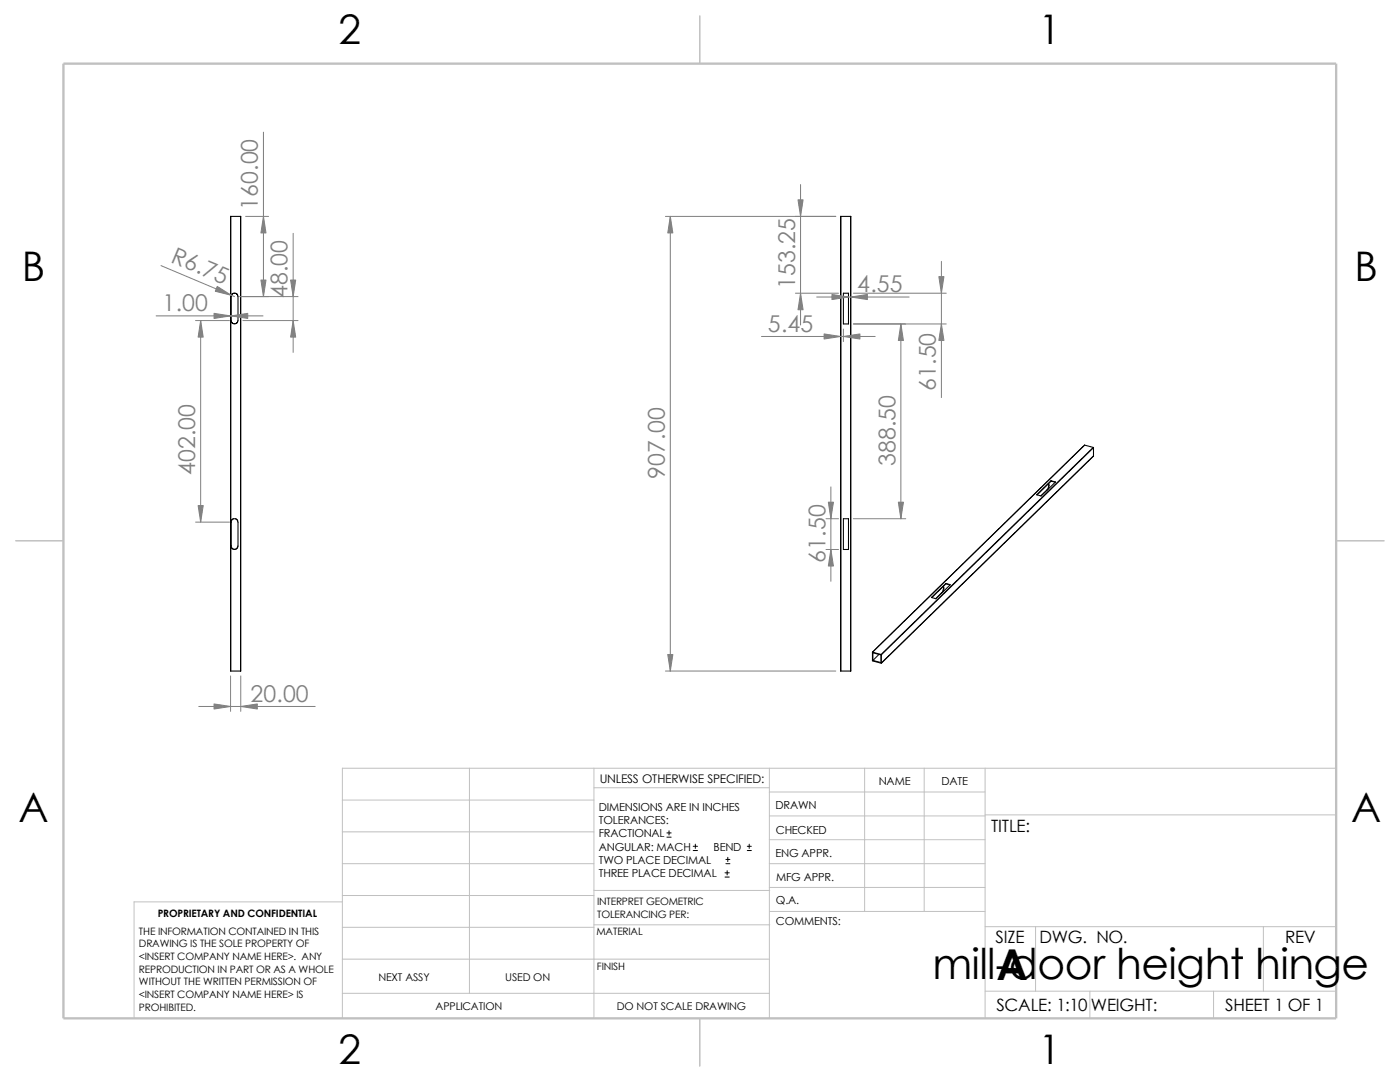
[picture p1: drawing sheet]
<svg xmlns="http://www.w3.org/2000/svg" width="279mm" height="216mm" viewBox="0 0 279 216" stroke-linecap="round" stroke-linejoin="round" font-family="sans-serif">
<g fill="none" stroke="#c0c0c0" stroke-width=".2">
<path d="M68.3 159.6h50.2M93.7 153.3v44.9M118.5 157.2h35M118.5 153.3v49.9M153.5 158h43.1M153.5 153.3v49.9M172.6 153.3v28.6M184.4 153.3v28.6M196.6 153.3v49.9M266.7 153.3h-198.4v49.9M68.3 180h-41.5v23.2M68.3 172.3h50.2"/>
<path d="M68.3 166h50.2M68.3 178.7h50.2M118.5 177.7h35.1M153.5 172.3h43.1M153.5 177.1h43.1M153.5 162.8h43.1M153.5 167.6h43.1M196.6 162.6h70.1M68.3 191.4h85.2M68.3 185h50.2M68.3 198.2h85.2M118.5 184.5h35.1"/>
<path d="M153.6 181.9h43M196.6 184.9h70.1M196.6 197.8h70.1M206.7 184.9v12.9M217.5 197.8v5.4M242.2 197.8v5.4M252.1 184.9v12.9"/>
</g>
<path d="M139.7 3.2v9.5M3.1 107.9h9.6M266.7 107.9h9.5M139.7 203.2v9.5" fill="none" stroke="#c0c0c0" stroke-width=".21"/>
<path d="M12.7 12.7h254v190.5h-254z" fill="none" stroke="#c0c0c0" stroke-width=".47"/>
<g fill="none" stroke="#000" stroke-width=".21">
<path d="M46.1 43.2v90.7M46.1 43.2h1.9M46.1 59.2v5l.3 .3 .4 .1 .4-.1 .3-.5v-4.8l-.1-.4-.6-.3-.6 .3-.1 .4M48 43.2v90.7M167.8 43.2h.1M167.8 43.2v90.7M167.8 43.2h2M168.3 58.5h1v6.1h-1zM169.8 43.2v90.7M206.9 98.7l2.9-2.8 .9 .3-2.9 2.8zM209 97.7h.1M209 97.7l-1.3 1.2"/>
<path d="M209.2 96.6h.1a1.13 1.13 0 0 1-.3 1.1M209.3 96.5l.1 .4-.2 .7M209.8 95.9v.1M209.8 96l-2.8 2.8M209.8 96l.8 .2M216.5 88.8h.1M216.5 88.8l-42.4 41.3M216.5 88.8l1.7 .5M218.2 89.3h.1M218.2 89.3l-42.3 41.3M218.2 91l-42.3 41.3M218.2 89.3v1.7"/>
<path d="M46.1 104.2l.1-.4 .4-.3 .6 .1 .3 .6v4.8l-.3 .5-.4 .1-.4-.1-.3-.3v-5M168.3 103.5h1v6.1h-1zM185.9 119.2l2.9-2.8 .9 .3-2.9 2.8zM188 118.2h.1M188 118.2l-1.3 1.3M188.2 117.1l.1 .3-.3 .8M188.3 117v.1a.91 .91 0 0 1-.1 1M188.8 116.4v.1M188.8 116.5l-2.8 2.8M188.8 116.5l.8 .2M46.1 133.9h1.9M167.8 133.9h.1"/>
<path d="M167.8 133.9h2M174.1 130.1h.1M174.1 130.1v1.8l1.8 .4M174.1 130.1l1.8 .5M174.2 130.3l1.6 .4v1.5l-1.6-.4zM175.4 130.6l-1.2 1.2M175.9 130.6h.1M175.9 130.6v1.7M175.9 132.3h.1"/>
</g>
<g fill="none" stroke="#000" stroke-width=".2">
<path d="M133.1 167h.8M133.1 166.2h.8M133.5 165.8v.8M138.3 169.7h.9M138.3 168.9h.9M138.8 168.4v.9M144.7 175h.8M144.7 174.2h.8M144.9 172.3h.8M144.9 171.5h.8M145.1 173.7v.9M145.2 171.1v.8"/>
<path d="M149.1 169.7h.8M149.1 168.9h.8M149.5 168.4v.9"/>
</g>
<g fill="none" stroke="#808080" stroke-width=".2">
<path d="M52.6 26.4v32.8M159.8 36.8v28.1M32.1 53l14.7 6.2M47.8 59.2h11.7M49 43.2h4.6M58.5 46.6v23.7M132.8 43.2h34M133.8 43.2v90.7M158.7 58.5h8.6M163 59.3h18.4M170.3 58.5h18.5M187.9 52.2v27.1"/>
<path d="M31.2 63h21.3M39 64h6.8M40 64v40.2M48.5 64h11M152 67.1h22.7M168.3 65.7v2.5M170.3 64.6h18.5M179.8 64.6v38.9M165.8 97.2v18.8M39 104.2h6.8M164.8 103.5h2.5M164.8 109.6h2.5"/>
<path d="M170.3 103.5h10.5M46 134.9v7M48 134.9v7M132.8 133.9h34M39.7 141h23.2"/>
</g>
<g fill="#808080" stroke="#808080" stroke-width=".2">
<path d="M52.6 43.2l.5 3.3h-1z"/>
<path d="M40 64l.6 3.3h-1.1z"/>
<path d="M52.1 55.9h1l-.5 3.3z"/>
<path d="M39.5 100.9h1.1l-.6 3.3z"/>
<path d="M43.3 57.1l2.9 1.8-3.2-.8z"/>
<path d="M58.5 64l.5 3.3h-1z"/>
<path d="M58 55.9h1l-.5 3.3z"/>
<path d="M46.1 63l3.3-.5v1z"/>
<path d="M42.7 62.5l3.3 .5-3.3 .5z"/>
<path d="M48 141l3.4-.5v1z"/>
<path d="M42.7 140.5l3.3 .5-3.3 .5z"/>
<path d="M179.3 100.2h1l-.5 3.3z"/>
<path d="M179.8 64.6l.5 3.3h-1z"/>
<path d="M165.8 109.6l.5 3.3h-1z"/>
<path d="M165.3 100.2h1l-.5 3.3z"/>
<path d="M166 58.8l3.3 .5-3.3 .5z"/>
<path d="M169.8 59.3l3.3-.5v1z"/>
<path d="M168.3 67.1l3.3-.5v1z"/>
<path d="M164.5 66.6l3.3 .5-3.3 .5z"/>
<path d="M159.8 58.5l.5 3.3h-1z"/>
<path d="M159.3 39.9h1l-.5 3.3z"/>
<path d="M187.4 55.2h1l-.5 3.3z"/>
<path d="M187.9 64.6l.5 3.3h-1z"/>
<path d="M133.3 130.6h1l-.5 3.3z"/>
<path d="M133.8 43.2l.5 3.3h-1z"/>
</g>
<g font-size="8.5">
<text x="186.1" y="195.3">mill-door height hinge</text>
<text x="198.8" y="195.5">A</text>
</g>
<g font-size="8.1">
<text x="67.6" y="8.8">2</text>
<text x="207.3" y="8.8">1</text>
<text x="4.4" y="56.1">B</text>
<text x="270.3" y="56.1">B</text>
<text x="3.7" y="164.1">A</text>
<text x="269.6" y="164.1">A</text>
<text x="67.6" y="212.3">2</text>
<text x="207.3" y="212.3">1</text>
</g>
<g font-size="4.6" fill="#808080">
<text x="51.5" y="41.9" transform="rotate(-90 51.5 41.9)">160.00</text>
<text x="33.9" y="52.2" transform="rotate(23 33.9 52.2)">R6.75</text>
<text x="57.4" y="59.5" transform="rotate(-90 57.4 59.5)">48.00</text>
<text x="158.7" y="57.7" transform="rotate(-90 158.7 57.7)">153.25</text>
<text x="171.1" y="58.3">4.55</text>
<text x="32.4" y="62.1">1.00</text>
<text x="153.3" y="66.2">5.45</text>
<text x="186.8" y="78" transform="rotate(-90 186.8 78)">61.50</text>
<text x="38.9" y="94.8" transform="rotate(-90 38.9 94.8)">402.00</text>
<text x="132.7" y="95.5" transform="rotate(-90 132.7 95.5)">907.00</text>
<text x="178.7" y="93" transform="rotate(-90 178.7 93)">388.50</text>
<text x="164.7" y="112.2" transform="rotate(-90 164.7 112.2)">61.50</text>
<text x="50" y="140">20.00</text>
</g>
<g font-size="3.4">
<text x="197.8" y="166">TITLE:</text>
<text x="198.7" y="188.1">SIZE</text>
<text x="207.5" y="188.1">DWG. NO.</text>
<text x="256.5" y="188.2">REV</text>
<text x="198.8" y="201.7">SCALE: 1:10</text>
<text x="217.7" y="201.8">WEIGHT:</text>
<text x="244.5" y="201.7">SHEET 1 OF 1</text>
</g>
<text font-size="2.4" x="119.7" y="156.2">UNLESS OTHERWISE SPECIFIED:</text>
<g font-size="2.2">
<text x="119.5" y="161.8">DIMENSIONS ARE IN INCHES</text>
<text x="154.8" y="161.5">DRAWN</text>
<text x="175.4" y="156.7">NAME</text>
<text x="187.9" y="156.7">DATE</text>
<text x="119.5" y="164.4">TOLERANCES:</text>
<text x="119.5" y="167.1">FRACTIONAL</text>
<text x="154.8" y="166.3">CHECKED</text>
<text x="119.5" y="172.4">TWO PLACE DECIMAL</text>
<text x="119.5" y="169.8">ANGULAR: MACH</text>
<text x="142.4" y="169.8">BEND</text>
<text x="154.8" y="171">ENG APPR.</text>
<text x="119.5" y="175">THREE PLACE DECIMAL</text>
<text x="154.9" y="175.7">MFG APPR.</text>
<text x="154.9" y="184.7">COMMENTS:</text>
<text x="154.9" y="180.5">Q.A.</text>
</g>
<g font-size="2.1">
<text x="75.5" y="195.7">NEXT ASSY</text>
<text x="100.8" y="195.7">USED ON</text>
<text x="86.9" y="201.5">APPLICATION</text>
<text x="123.1" y="201.6">DO NOT SCALE DRAWING</text>
</g>
<g font-size="2">
<text x="31.5" y="183">PROPRIETARY AND CONFIDENTIAL</text>
<text x="119.2" y="180.6">INTERPRET GEOMETRIC</text>
<text x="119.2" y="183.1">TOLERANCING PER:</text>
<text x="27.7" y="186.5">THE INFORMATION CONTAINED IN THIS</text>
<text x="27.7" y="189.1">DRAWING IS THE SOLE PROPERTY OF</text>
<text x="27.7" y="191.6">&lt;INSERT COMPANY NAME HERE&gt;. ANY</text>
<text x="119" y="186.6">MATERIAL</text>
<text x="27.7" y="194.1">REPRODUCTION IN PART OR AS A WHOLE</text>
<text x="27.7" y="196.6">WITHOUT THE WRITTEN PERMISSION OF</text>
<text x="119.1" y="193.5">FINISH</text>
<text x="27.7" y="199.1">&lt;INSERT COMPANY NAME HERE&gt; IS</text>
<text x="27.7" y="201.7">PROHIBITED.</text>
</g>
</svg>
